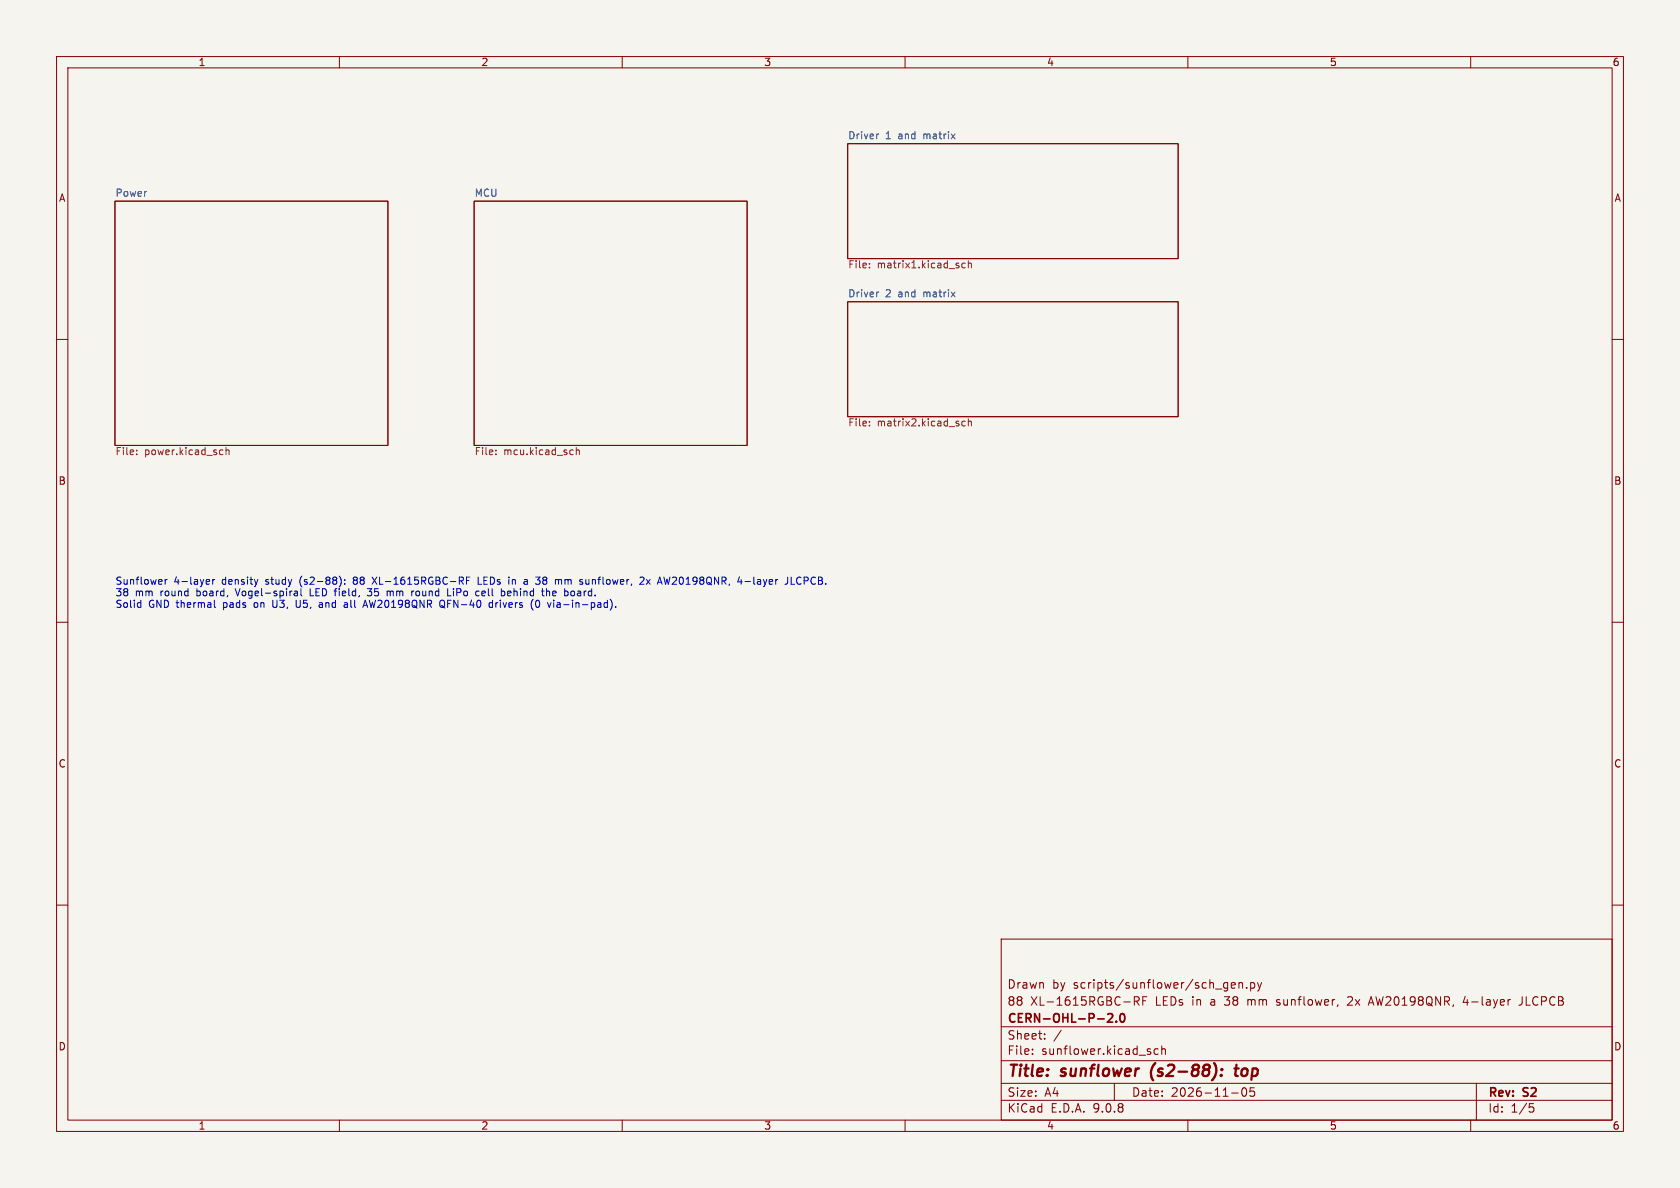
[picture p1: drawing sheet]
<svg xmlns="http://www.w3.org/2000/svg" width="297mm" height="210mm" viewBox="0 0 297 210" stroke-linecap="round" stroke-linejoin="round" font-family="sans-serif">
<path d="M0 0h297v210h-297z" fill="#f5f4ef" stroke="#f5f4ef" stroke-width=".18"/>
<g fill="none" stroke="#840000" stroke-width=".18">
<path d="M10 10h277v190h-277zM12 12h273v186h-273zM60 10v2M110 10v2M160 10v2M210 10v2M260 10v2M20.3 35.6h48.3v43.1h-48.3zM83.8 35.6h48.3v43.1h-48.3zM149.9 25.4h58.4v20.3h-58.4zM149.9 53.3h58.4v20.4h-58.4zM10 60h2"/>
<path d="M285 60h2M10 110h2M285 110h2M10 160h2M177 166h108v32h-108zM200.5 177l.7-.1 .2-.2-.1-.4-.2-.1h-.6v1.5M200.9 177l.5 .7M202 176.9h.5M202.7 176.2h-.7v1.5M217.7 174.2l.7-.1-.1-.3-.4-.1-.2 .2v.7h.6M219 173.8l.2-.1 .4 .1 .1 .9M219 173.7v1"/>
<path d="M220.4 174.6v.1M221.1 173.8l.4-.1 .3 .3v.4l-.1 .2h-.6M221.1 173.7v1.5M222.3 173.7l.4 1M222.7 174.7l-.2 .4-.2 .1M223 173.7l-.3 1M225.7 177.6l.1 .1M225.7 176.8v.3M236.5 177.6l-.1 .3M238.5 176.2l-.3 .1M239 176.8l-.8 .9h.9M242 177.3h.7"/>
<path d="M242.4 176.2l-.5 1.5M259 176.1l-.3 1.1h.9M266.9 176.7h.1M269.1 176.2v1.1a.48 .48 0 0 1-.6 .4M285 160h2M60 198v2M110 198v2M160 198v2M177 194.5h108M177 191.5h108M177 187.5h108M177 181.5h108"/>
<path d="M182.5 186.3v.1M182.5 185.5v.1M184.7 183.6v.1M184.7 182.8v.1M187.6 182.1l-1.3 2M197 191.5v3M204.7 185.5l-.4-.1-.3 .3v.4l.2 .2h.5M205.4 185.5l.2-.1 .4 .1v.9M205.4 184.9v1.5M210 198v2M217.7 193.2h1.2M219.7 192.4a.81 .81 0 0 0 .3 1.4l.2-.1 .2-.5-.2-.8"/>
<path d="M221 192.3v.7l.2-.1h.5l.1 .6-.3 .3-.5-.1M260 198v2M261 191.5v6.5M270.4 195.1h.7M270.5 195.7h.4l.3 .3-.2 .5-.5 .1"/>
</g>
<path d="M203.5 189.3l.1 1.1M215.9 190l.1 .1-.1 .1M215.9 190l-.1 .1 .1 .1M215.9 190v.2M216 189v.2M216 189l.1 .1-.1 .1M216 189l-.1 .1 .1 .1M218.2 188.9h.8M218.6 188.2l-.2 1.7 .1 .2 .3 .1" fill="none" stroke="#840000" stroke-width=".4"/>
<path d="M195.8 179.3l.6-.1 .2 .1 .1 .3-.9 1.1h.9M198.1 179.3l.2-.1a.81 .81 0 0 1 .6 .6 .81 .81 0 0 1-.3 .8l-.1 .1a.81 .81 0 0 1-.4-1.4zM197.3 180.5v.2" fill="none" stroke="#840000" stroke-width=".3"/>
<g fill="none" stroke="#725600" stroke-width=".18">
<path d="M153.7 47.2v.2M153.7 46.6v.1M170.6 46.6l-.3-.1-.3 .3 .2 .5h.4M171.2 46.6l.2-.1 .3 .1v.8M171.2 46.1v1.3M24.2 79.6v.1M39 79.5l.4 .1M40 79.7l.1-.2 .3 .1 .1 .8M40 79.1v1.3M87.7 79.6v.1M101.2 79.5l.1 .1M101.9 79.7l.2-.2 .3 .1v.8"/>
<path d="M101.9 79.1v1.3M153.7 74.5v.1M153.7 75.2v.1M170.6 74.5l-.3-.1-.3 .3 .2 .5h.4M171.2 74v1.3M171.2 74.6l.2-.2 .3 .1v.8M24.2 80.3v.1M39.4 80.3l-.4 .1M87.7 80.3v.1M101.3 80.3l-.1 .1"/>
</g>
<path d="M155.3 23.7l-.2 .1M155.3 51.6l-.2 .1" fill="none" stroke="#006464" stroke-width=".18"/>
<g fill="none" stroke="#0000c2" stroke-width=".18">
<path d="M24.5 106.5l.4 .1M24.9 106.1v1.3M24.9 107.3l-.4 .1M29.2 102.4v.9M29.6 102.4l-.4 .3M36.6 102.4l.4 .1 .1 .2-.7 .2M37 103.2l-.4 .1M37.6 102.4v.9M37.9 106.1v1.1l.2 .2M38 102.4l-.4 .3M41.6 104.1l.4 1.2M45.6 102.4l-.3 .9"/>
<path d="M48.2 106.1v1l.3 .3M52 105.1l.2 .2h.4M52 104.5h.5l.1 .8M52.4 106.1v1l.1 .2 .3 .1M52.6 104.8h-.4l-.2 .2M53.2 104.1v1l.2 .2M54.8 104.1v1.2h.6M56.5 106.6h.4M57 106.8l-.4 .1-.2 .2 .2 .3 .4-.1M60 101.8a1.47 1.47 0 0 1 0 1.9M60.9 107.3h.5M60.9 106.6h.5v.8"/>
<path d="M60.9 103.2v.1M60.9 102.5v.1M61.4 106.8l-.5 .2M62.7 102l-.2 .3 .2 .3-.2 .1v.3l.2 .3M64.1 107.4l.5-1.3 .4 1.3M64.3 107h.6M64.9 105.2l.2 .1h.5M64.9 104.1h.8l-.4 .4 .3 .1M65.8 102l.8 1.3M66.6 102l-.8 1.3M68.5 104.5h.3l.2 .2M69 104.7v.6"/>
<path d="M69.2 104.5l-.2 .2M73 104.5h.2M73.8 104.5l-.3 .2v.4l.3 .2M78 107.1l.7 .4M78.4 106.2a.81 .81 0 0 1-.1 1.2l-.4-.1M79.1 105.3h.6M80.2 104.5v.8M82.5 102.6h.4M83.1 102h-.6v1.3M84.5 102v1.3h.6M85.6 104.5h-.2l-.2 .2v.6h.4M85.8 104.8l-.6 .1"/>
<path d="M87.1 106.6l-.4-.1-.2 .3 .1 .5h.5M87.1 106.1v1.3M87.7 106.5v.9M87.9 106.5l-.2 .3M89.1 104.5l.1 .2-.1 .6M90.3 104.5h-.4l-.2 .2 .1 .6h.5M90.3 104.8l-.6 .1M90.6 102.4v.9M90.8 102.4l-.2 .2M93.1 102.4l.1 .2v.7M93.2 103.2l-.4 .1M93.2 102.7l-.4 .1"/>
<path d="M94.2 107.8l.1 .1M94.8 106.2a.69 .69 0 0 0 .3 1.2l.2-.1 .1-.4-.1-.7M96.6 104.6l.2-.1h.3l.1 .8M96.6 104.1v1.2M98.6 106.9l-.2 .2 .2 .3M98.6 106.5l-.1 .1M98.9 102.4l.4 .2v.7M101 104.5h.3l.3 .2-.1 .5-.2 .1h-.3M103.6 102.4v.8h.5M108.8 107.3v.1M113.1 102.1l.5-.1 .3 .4-.8 .9h.8M114.3 102.4l.6 .9"/>
<path d="M114.9 102.4l-.6 .9M118.5 102l-.4 1.3-.2-.9-.2 .9M131.7 102.8h1M139.3 102v.9l-.2 .3M139.9 102v1.3h.6M141.3 102a.68 .68 0 0 0-.5 .6 .68 .68 0 0 0 .5 .7"/>
</g>
<g font-size="2.8" fill="#840000">
<text x="178" y="190.9">Title:</text>
<text x="187.7" y="190.9">sunflower</text>
<text x="204.3" y="190.9">(s2-88):</text>
<text x="220" y="190.9">top</text>
</g>
<g font-size="2.1" fill="#840000">
<text x="178" y="178">88</text>
<text x="178" y="175">Drawn</text>
<text x="182.2" y="178">XL-1615RGBC-RF</text>
<text x="186" y="175">by</text>
<text x="189.8" y="175">scripts/sunflower/sch_gen.py</text>
<text x="204.3" y="178">LEDs</text>
<text x="210.9" y="178">in</text>
<text x="214.3" y="178">a</text>
<text x="216.9" y="178">38</text>
<text x="221.1" y="178">mm</text>
<text x="226.4" y="178">sunflower,</text>
<text x="239.1" y="178">2x</text>
<text x="243.1" y="178">AW20198QNR,</text>
<text x="259.9" y="178">4-layer</text>
<text x="269.9" y="178">JLCPCB</text>
<text x="178" y="184">Sheet:</text>
<text x="178" y="181.2">CERN-OHL-P-2.0</text>
<text x="178" y="186.7">File:</text>
<text x="184.1" y="186.7">sunflower.kicad_sch</text>
<text x="178" y="196.9">KiCad</text>
<text x="178" y="194.1">Size:</text>
<text x="184.7" y="194.1">A4</text>
<text x="185.7" y="196.9">E.D.A.</text>
<text x="193.3" y="196.9">9.0.8</text>
<text x="200" y="194.1">Date:</text>
<text x="207" y="194.1">2026-11-05</text>
<text x="263" y="194.3">Rev:</text>
<text x="263" y="196.9">Id:</text>
<text x="267.1" y="196.9">1/5</text>
<text x="269.4" y="194.3">S2</text>
</g>
<g font-size="1.8" fill="#840000">
<text x="35" y="11.9">1</text>
<text x="85" y="11.9">2</text>
<text x="135" y="11.9">3</text>
<text x="185" y="11.9">4</text>
<text x="235" y="11.9">5</text>
<text x="285" y="11.9">6</text>
<text x="10.3" y="35.9">A</text>
<text x="285.3" y="35.9">A</text>
<text x="10.3" y="85.9">B</text>
<text x="285.3" y="85.9">B</text>
<text x="10.3" y="135.9">C</text>
<text x="285.3" y="135.9">C</text>
<text x="10.3" y="185.9">D</text>
<text x="285.3" y="185.9">D</text>
<text x="35" y="199.9">1</text>
<text x="85" y="199.9">2</text>
<text x="135" y="199.9">3</text>
<text x="185" y="199.9">4</text>
<text x="235" y="199.9">5</text>
<text x="285" y="199.9">6</text>
</g>
<g font-size="1.8" fill="#006464">
<text x="149.9" y="24.7">Driver</text>
<text x="156.5" y="24.7">1</text>
<text x="158.9" y="24.7">and</text>
<text x="163.5" y="24.7">matrix</text>
<text x="20.3" y="34.9">Power</text>
<text x="83.8" y="34.9">MCU</text>
<text x="149.9" y="52.6">Driver</text>
<text x="156.5" y="52.6">2</text>
<text x="158.9" y="52.6">and</text>
<text x="163.5" y="52.6">matrix</text>
</g>
<g font-size="1.8" fill="#725600">
<text x="149.9" y="47.5">File:</text>
<text x="155.1" y="47.5">matrix1.kicad_sch</text>
<text x="149.9" y="75.5">File:</text>
<text x="155.1" y="75.5">matrix2.kicad_sch</text>
<text x="20.3" y="80.5">File:</text>
<text x="25.5" y="80.5">power.kicad_sch</text>
<text x="83.8" y="80.5">File:</text>
<text x="89" y="80.5">mcu.kicad_sch</text>
</g>
<g font-size="1.8" fill="#0000c2">
<text x="20.3" y="103.6">Sunflower</text>
<text x="20.3" y="105.6">38</text>
<text x="20.3" y="107.7">Solid</text>
<text x="23.9" y="105.6">mm</text>
<text x="26.3" y="107.7">GND thermal</text>
<text x="28.5" y="105.6">round</text>
<text x="30.7" y="103.6">4-layer</text>
<text x="35" y="105.6">board,</text>
<text x="39.4" y="103.6">density</text>
<text x="39.7" y="107.7">pads</text>
<text x="42.2" y="105.6">Vogel-spiral</text>
<text x="45.4" y="107.7">on</text>
<text x="47.2" y="103.6">study</text>
<text x="48.9" y="107.7">U3,</text>
<text x="53.2" y="107.7">U5,</text>
<text x="53.4" y="103.6">(s2-88):</text>
<text x="55.4" y="105.6">LED field,</text>
<text x="57.5" y="107.7">and</text>
<text x="62.1" y="107.7">all</text>
<text x="63.1" y="103.6">88</text>
<text x="65.8" y="107.7">AW20198QNR</text>
<text x="66.1" y="105.6">35</text>
<text x="66.7" y="103.6">XL-1615RGBC-RF</text>
<text x="69.7" y="105.6">mm</text>
<text x="74.2" y="105.6">round</text>
<text x="79.4" y="107.7">QFN-40</text>
<text x="80.8" y="105.6">LiPo</text>
<text x="85.5" y="103.6">LEDs</text>
<text x="86" y="105.6">cell</text>
<text x="88.4" y="107.7">drivers</text>
<text x="90.7" y="105.6">behind</text>
<text x="91.2" y="103.6">in</text>
<text x="94.1" y="103.6">a</text>
<text x="95.9" y="107.7">(0</text>
<text x="96.4" y="103.6">38</text>
<text x="98.1" y="105.6">the</text>
<text x="99.2" y="107.7">via-in-pad).</text>
<text x="100" y="103.6">mm</text>
<text x="102.3" y="105.6">board.</text>
<text x="104.6" y="103.6">sunflower,</text>
<text x="115.4" y="103.6">2x</text>
<text x="118.8" y="103.6">AW20198QNR,</text>
<text x="133.1" y="103.6">4-layer</text>
<text x="141.7" y="103.6">JLCPCB.</text>
</g>
</svg>
